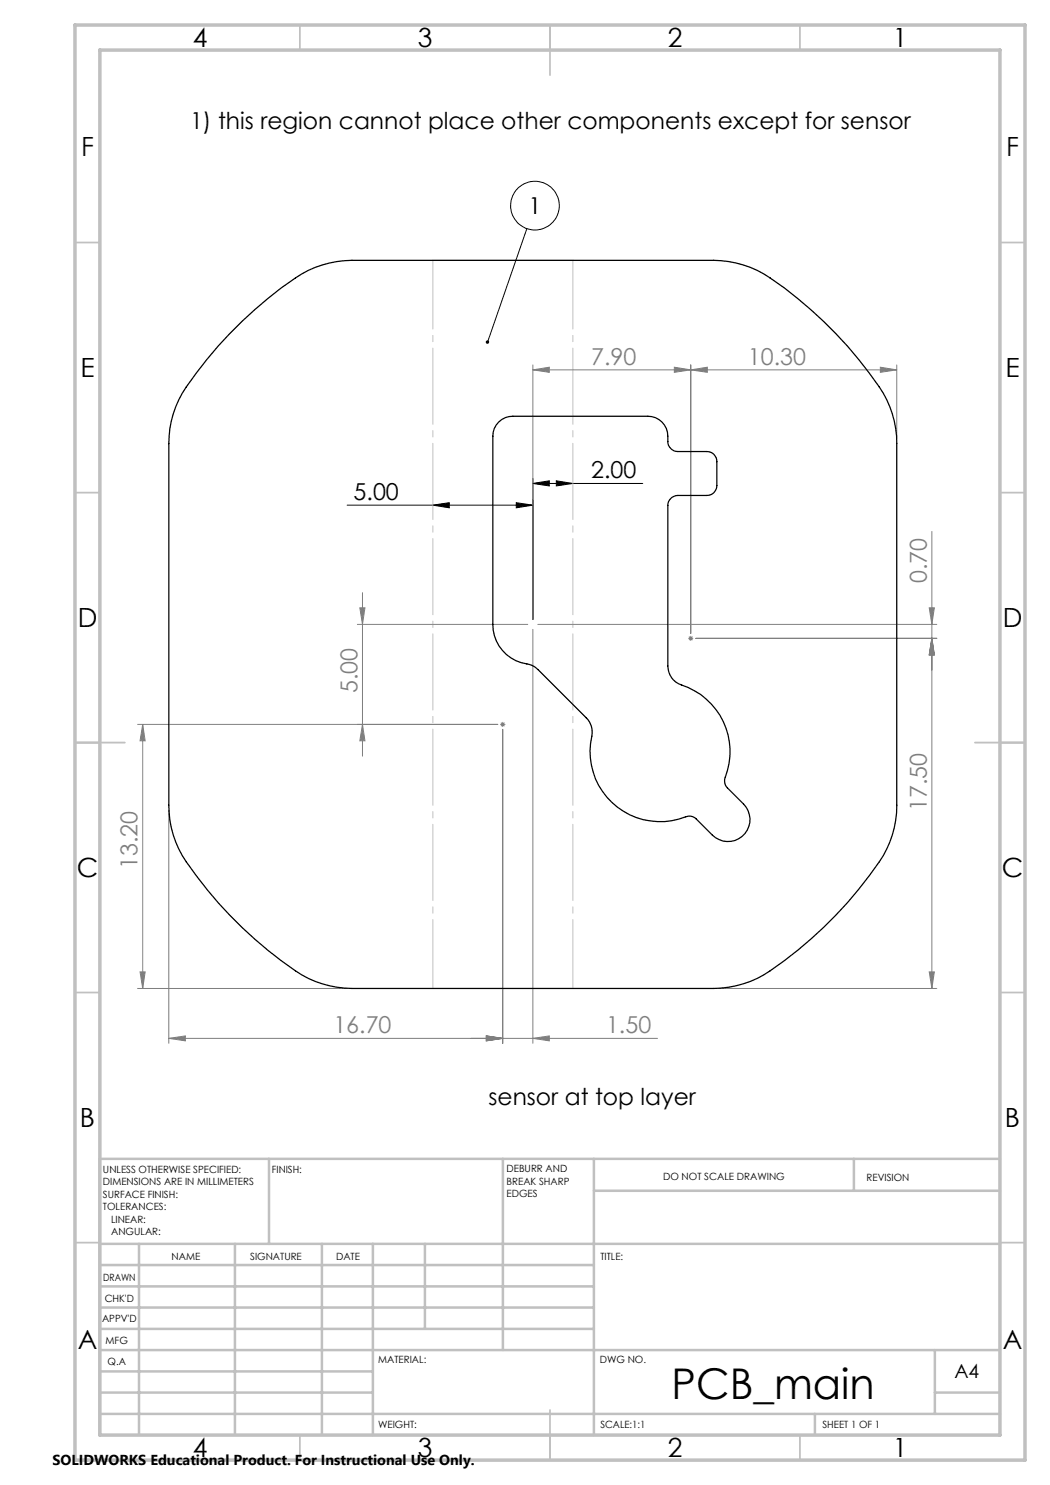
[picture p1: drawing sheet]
<svg xmlns="http://www.w3.org/2000/svg" width="210mm" height="297mm" viewBox="0 0 210 297" stroke-linecap="round" stroke-linejoin="round" font-family="sans-serif">
<g fill="none" stroke="#000" stroke-width=".2">
<path d="M105.4 45.7l-7.9 22.7M106.6 96.7l3.3-.5v1zM106.6 95.7v28.2M106.6 96.7h22M111.3 96.2l3.2 .5-3.2 .5zM69.4 101h37.2M86.6 101l3.3-.5v1.1zM103.3 100.5l3.3 .5-3.3 .6z"/>
<circle cx="107" cy="41.1" r="4.9"/>
</g>
<g fill="none" stroke="#808080" stroke-width=".2">
<path d="M106.6 74l3.3-.6v1.1zM106.6 73v50.9M106.6 74h72.8M134.9 73.4l3.2 .6-3.2 .5zM138.1 74l3.4-.6v1.1zM138.1 73v53.7M176.1 73.4l3.3 .6-3.3 .5zM179.4 73v14.7M72.5 118.5v32.7M186.4 106.3v91.4M71.5 124.9h34.1M72 121.6h1l-.5 3.3z"/>
<path d="M106.6 125.9v82.8M107.6 124.9h79.8M137.7 127.7h.9M137.8 127.3l.7 .7M138.1 127.2v1M138.5 127.3l-.7 .7M139.2 127.7h48.2M185.8 121.6h1.1l-.5 3.3zM186.4 127.7l.5 3.3h-1.1zM28.5 144.9l.5 3.3h-1zM28.5 144.9v52.8M72.5 144.9l.5 3.3h-1z"/>
<path d="M99.6 144.9h-72.1M100 144.9h1.1M100.2 144.5l.7 .7M100.5 144.4v1M100.5 145.9v62.8M100.9 144.5l-.7 .7M33.8 162.1v46.6M27.5 197.7h41.9M28 194.4h1l-.5 3.3zM143.7 197.7h43.7M185.8 194.4h1.1l-.5 3.3zM33.8 207.7l3.3-.5v1z"/>
<path d="M33.8 207.7h97.7M97.3 207.2l3.2 .5-3.2 .5zM106.6 207.7l3.3-.5v1z"/>
</g>
<path d="M86.6 52.1v145.6M114.6 52.1v145.6" fill="none" stroke="#c0c0c0" stroke-width=".2" stroke-dasharray="15.2 1.3 1.3 1.3" stroke-dashoffset="1.5"/>
<path d="M86.6 52.1h27.9M86.6 197.7h27.9" fill="none" stroke="#c0c0c0" stroke-width=".2"/>
<g fill="none" stroke="#c0c0c0" stroke-width=".35">
<path d="M60 5v5M110 5v10M160 5v5M15 48.5h5M200 48.5h5M15 98.5h5M200 98.5h5M15 148.5h10M195 148.5h10M15 198.5h5M200 198.5h5M15 248.5h5"/>
<path d="M200 248.5h5M60 287v5M110 282v10M160 287v5"/>
</g>
<g fill="none" stroke="#c0c0c0" stroke-width=".5">
<path d="M53.8 231.8v17M100.6 231.8v38.2M118.8 231.8v55.2M118.8 238.2h81.2M170.8 231.8v6.4M200 231.8h-180v55.2M20 248.8h180M20 257.3h98.8M20 253h98.8M27.8 248.8v38.2M47 248.8v38.2M64.4 248.8v38.2"/>
<path d="M74.6 248.8v38.2M85 248.8v17M20 265.8h98.8M20 261.5h98.8M20 278.5h54.6M20 274.3h54.6M20 270h180M187 278.5h13M187 270v12.8M20 282.8h180M163 282.8v4.2"/>
</g>
<path d="M15 5h190v287h-190zM20 10h180v277h-180z" fill="none" stroke="#c0c0c0" stroke-width=".7"/>
<g fill="#000">
<path d="M106.6 96.7l3.3-.5v1zM111.3 96.2l3.2 .5-3.2 .5z"/>
<path d="M103.3 100.5l3.3 .5-3.3 .6zM86.6 101l3.3-.5v1.1z"/>
</g>
<g fill="#808080">
<path d="M106.6 207.7l3.3-.5v1zM97.3 207.2l3.2 .5-3.2 .5zM97.3 207.2l3.2 .5-3.2 .5zM33.8 207.7l3.3-.5v1z"/>
<path d="M106.6 74l3.3-.6v1.1zM134.9 73.4l3.2 .6-3.2 .5zM138.1 74l3.4-.6v1.1zM176.1 73.4l3.3 .6-3.3 .5z"/>
<path d="M72.5 144.9l.5 3.3h-1zM72 121.6h1l-.5 3.3z"/>
<path d="M185.8 121.6h1.1l-.5 3.3zM186.4 127.7l.5 3.3h-1.1zM186.4 127.7l.5 3.3h-1.1zM185.8 194.4h1.1l-.5 3.3zM28.5 144.9l.5 3.3h-1zM28 194.4h1l-.5 3.3z"/>
</g>
<path d="M97.3 68.2a.35 .35 0 0 1 .5 .2 .35 .35 0 0 1-.4 .4l.1-.4-.1 .4a.33 .33 0 0 1-.1-.6z" fill="#000"/>
<path d="M48.4 64.3a63.9 63.9 0 0 1 13.3-10.2 20.9 20.9 0 0 1 8.7-2h72.3a20.3 20.3 0 0 1 11.3 3.5 83.2 83.2 0 0 1 22.7 23.1 20 20 0 0 1 2.7 10v72.3a19.9 19.9 0 0 1-3.5 11.4 83.1 83.1 0 0 1-23.1 22.6 20.4 20.4 0 0 1-10.1 2.7h-72.3a20.3 20.3 0 0 1-11.3-3.5 83.2 83.2 0 0 1-22.7-23.1 20 20 0 0 1-2.6-10.1v-72.3a19.9 19.9 0 0 1 3.5-11.3 85.4 85.4 0 0 1 11.1-13.1zM99.7 84.4a3.8 3.8 0 0 1 2.9-1.1h27a4.1 4.1 0 0 1 4 5 2.05 2.05 0 0 0 2 2h5.8a1.99 1.99 0 0 1 2 2v4.8a1.99 1.99 0 0 1-2 2h-5.8a2.05 2.05 0 0 0-2 2v32.1a4 4 0 0 0 2.7 3.8 14.2 14.2 0 0 1 8.6 19l.1 .9 .3 .5 3.4 3.4a4.4 4.4 0 0 1 0 6.2 4.4 4.4 0 0 1-6.2 0l-3.2-3.2a1.96 1.96 0 0 0-2.2-.4 14 14 0 0 1-18.7-16.6l-.1-1.5-.7-1.3-10-10.1a4 4 0 0 0-2.2-1.1 8 8 0 0 1-6.8-7.9v-37.7a3.8 3.8 0 0 1 1.1-2.8z" fill="none" stroke="#000" stroke-width=".25"/>
<text font-size="8.5" x="134.3" y="279.7">PCB_main</text>
<g font-size="5.3">
<text x="38.5" y="9.5">4</text>
<text x="83.5" y="9.5">3</text>
<text x="133.6" y="9.5">2</text>
<text x="178.6" y="9.5">1</text>
<text x="16.2" y="31.3">F</text>
<text x="201.2" y="31.3">F</text>
<text x="16.1" y="75.5">E</text>
<text x="201.1" y="75.5">E</text>
<text x="15.5" y="125.5">D</text>
<text x="200.5" y="125.5">D</text>
<text x="15.4" y="175.5">C</text>
<text x="200.4" y="175.5">C</text>
<text x="16" y="225.5">B</text>
<text x="201" y="225.5">B</text>
<text x="15.5" y="269.8">A</text>
<text x="200.5" y="269.8">A</text>
<text x="38.5" y="291.5">4</text>
<text x="83.5" y="291.5">3</text>
<text x="133.6" y="291.5">2</text>
<text x="178.6" y="291.5">1</text>
</g>
<g font-size="4.7">
<text x="38" y="25.9">1) this region cannot place other components except for sensor</text>
<text x="105.7" y="42.8">1</text>
<text x="118.2" y="95.6">2.00</text>
<text x="70.7" y="100">5.00</text>
<text x="97.7" y="221.1">sensor at top layer</text>
</g>
<g font-size="4.7" fill="#808080">
<text x="118.2" y="72.9">7.90</text>
<text x="149.6" y="72.9">10.30</text>
<text x="185.4" y="116.6" transform="rotate(-90 185.4 116.6)">0.70</text>
<text x="71.5" y="138.7" transform="rotate(-90 71.5 138.7)">5.00</text>
<text x="185.4" y="162.2" transform="rotate(-90 185.4 162.2)">17.50</text>
<text x="27.5" y="173.8" transform="rotate(-90 27.5 173.8)">13.20</text>
<text x="66.7" y="206.6">16.70</text>
<text x="121.2" y="206.6">1.50</text>
</g>
<text font-size="3.9" x="190.9" y="275.5">A4</text>
<text font-size="2.9" x="10.5" y="292.9">SOLIDWORKS Educational Product. For Instructional Use Only.</text>
<g font-size="2">
<text x="20.6" y="234.6">UNLESS OTHERWISE SPECIFIED:</text>
<text x="20.6" y="237.1">DIMENSIONS ARE IN MILLIMETERS</text>
<text x="20.6" y="239.6">SURFACE FINISH:</text>
<text x="54.4" y="234.6">FINISH:</text>
<text x="101.3" y="234.5">DEBURR AND</text>
<text x="101.3" y="237">BREAK SHARP</text>
<text x="101.3" y="239.5">EDGES</text>
<text x="132.6" y="236">DO NOT SCALE DRAWING</text>
<text x="173.3" y="236.2">REVISION</text>
<text x="20.6" y="242.1">TOLERANCES:</text>
<text x="22.2" y="244.6">LINEAR:</text>
<text x="22.2" y="247.1">ANGULAR:</text>
<text x="34.3" y="252">NAME</text>
<text x="50" y="251.9">SIGNATURE</text>
<text x="67.2" y="251.9">DATE</text>
<text x="120.1" y="251.9">TITLE:</text>
<text x="20.6" y="256.1">DRAWN</text>
<text x="20.9" y="260.3">CHK'D</text>
<text x="20.4" y="264.4">APPV'D</text>
<text x="21.1" y="268.8">MFG</text>
<text x="21.5" y="273">Q.A</text>
<text x="75.6" y="272.5">MATERIAL:</text>
<text x="120" y="272.5">DWG NO.</text>
<text x="75.6" y="285.5">WEIGHT:</text>
<text x="120.1" y="285.6">SCALE:1:1</text>
<text x="164.5" y="285.6">SHEET 1 OF 1</text>
</g>
</svg>
